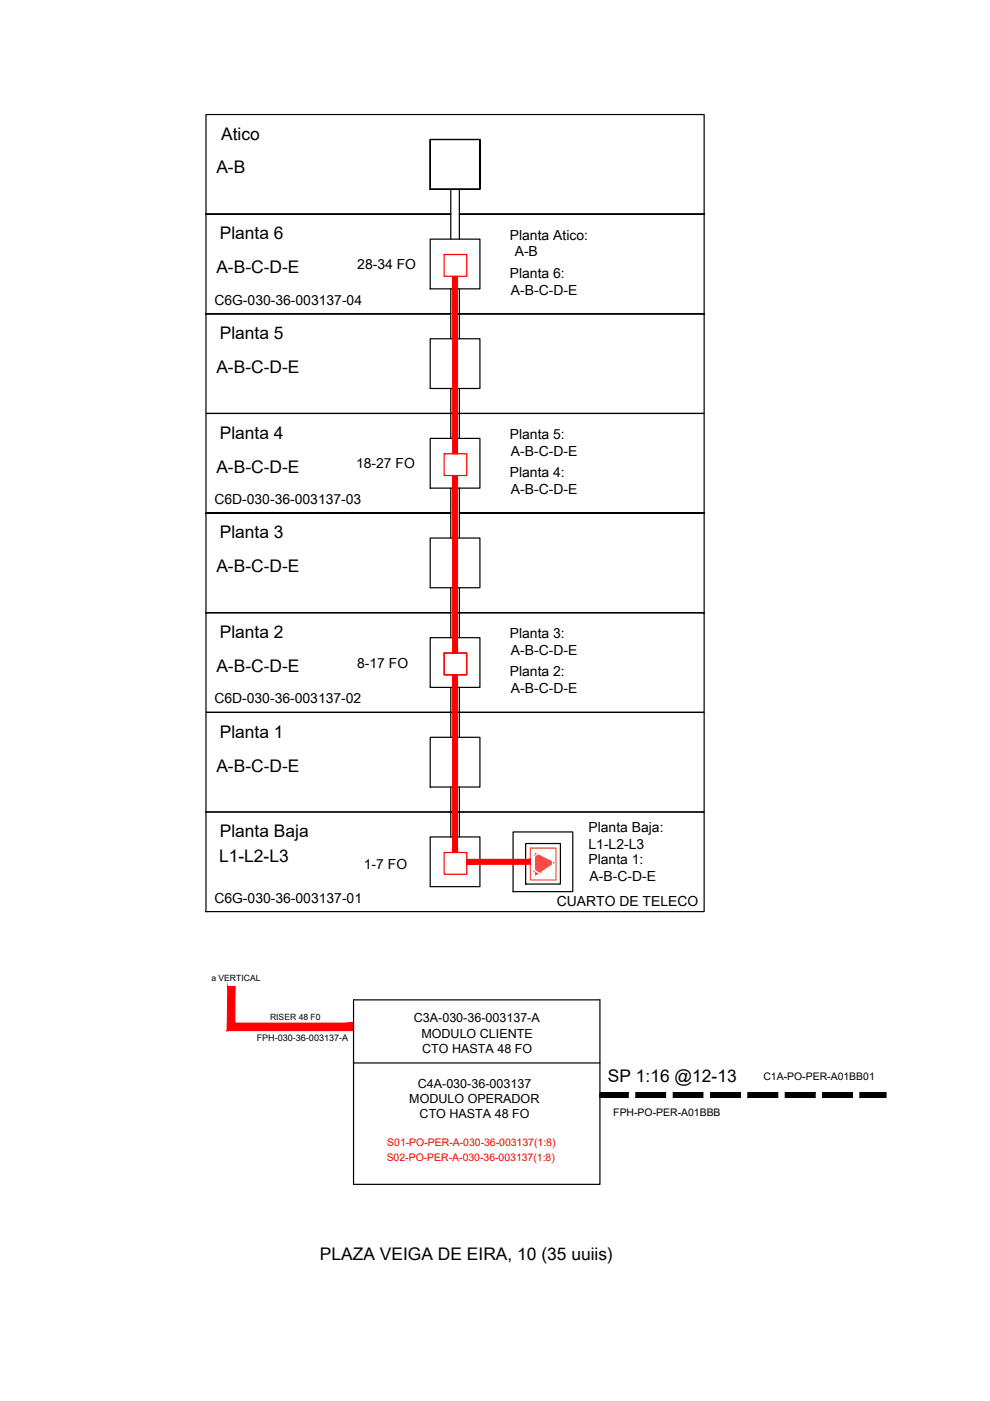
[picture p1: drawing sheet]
<svg xmlns="http://www.w3.org/2000/svg" width="210mm" height="297mm" viewBox="0 0 210 297" stroke-linecap="round" stroke-linejoin="round" font-family="sans-serif">
<!-- layer: 0 -->
<g fill="none" stroke="#000" stroke-width=".25">
<path d="M43.7 24.3h105.6v21.1h-51.9h51.9v21.1h-52.8h52.8v21.2h-105.6v-21.2h51.9h-51.9v-21.1h51.9h-51.9zM91.2 29.6h10.6v10.5h-10.6h10.6v-10.5h-10.6v10.5zM91.2 50.7h10.6v10.5h-10.6zM95.6 40.1v10.6M97.4 40.1v10.6M91.2 71.8h10.6v10.6h-10.6zM95.6 61.2v10.6M97.4 61.2v10.6M43.7 87.7h105.6v21.1h-51.9h51.9v21.1h-52.8h52.8v21.1h-105.6v-21.1h51.9h-51.9v-21.1h51.9h-51.9zM91.2 92.9h10.6v10.6h-10.6zM95.6 82.4v10.5M97.4 82.4v10.5"/>
<path d="M91.2 114.1h10.6v10.5h-10.6zM95.6 103.5v10.6M97.4 103.5v10.6M91.2 135.2h10.6v10.5h-10.6zM95.6 124.6v10.6M97.4 124.6v10.6M43.7 151h105.6v21.2h-105.6zM91.2 156.3h10.6v10.6h-10.6zM95.6 145.7v10.6M97.4 145.7v10.6M43.7 172.2h105.6v21.1h-105.6zM91.2 177.4h10.6v10.6h-10.6z"/>
<path d="M95.6 166.9v10.5M97.4 166.9v10.5M108.8 176.4h12.6v12.6h-12.6zM111.4 178.8h7.4v8.6h-7.4zM43.7 193.3h.1M75 225.4h52.2M127.2 232.2v18.9h-52.2v-39.1h52.2v20.4"/>
</g>
<path d="M112.5 179.8h5.4v6.8h-5.4zM113.6 181l3.7 1.9-3.7 2.5z" fill="none" stroke="#f26722" stroke-width=".25"/>
<g fill="#f26722" stroke="#f26722" stroke-width=".21">
<path d="M113.6 181.4l.3-.2 .4 .2z"/>
<path d="M117.1 182.8l.2 .1z"/>
<path d="M117.1 182.9h.2l-.2 .1z"/>
<path d="M113.6 184.7l.2 .2h-.2z"/>
<path d="M113.6 184.7h1l-.2 .2z"/>
<path d="M113.6 184.9l.5 .2z"/>
<path d="M113.6 181l.3 .2h-.3zM113.6 181.2v.2l.3-.2z"/>
<path d="M113.6 181.4l3.5 1.4-2.8-1.4zM113.6 181.4l3.5 1.4h-3.5z"/>
<path d="M113.6 182.8l3.5 .2v-.2zM113.6 182.8l3.5 .2h-3.5z"/>
<path d="M113.6 183l1 1.7 2.5-1.7zM113.6 183l1 1.7h-1z"/>
<path d="M113.6 184.7l.2 .2h.6zM113.8 184.9h.6l-.3 .2z"/>
<path d="M113.6 184.9v.2h.5zM113.6 185.1h.5l-.5 .3z"/>
</g>
<g fill="none" stroke="#fff" stroke-width=".25">
<path d="M75 225.2h52.2"/>
<circle cx="115" cy="183" r="2.18"/>
</g>
<path d="M94.2 54h4.8v4.6h-4.8zM94.2 96.2h4.8v4.6h-4.8zM94.2 138.5h4.8v4.6h-4.8zM94.2 180.7h4.8v4.7h-4.8z" fill="none" stroke="#f00" stroke-width=".25"/>
<g fill="#f00" stroke="#f00" stroke-width=".21">
<path d="M99 182.2v1l13.5-1zM99 183.2l13.5-1v1z"/>
<path d="M96 143.1v37.6h1zM96 143.1h1v37.6z"/>
<path d="M48.2 218.5h26.7v-1.6zM48.2 218.5l1.6-1.6h25.1zM48.3 209.2l-.1 9.3 1.6-1.6zM48.3 209.2h1.6l-.1 7.7z"/>
<path d="M96 100.8v37.7h1zM96 100.8h1v37.7z"/>
<path d="M96 58.6v37.6h1zM96 58.6h1v37.6z"/>
</g>
<g fill="#000" stroke="#000" stroke-width=".21">
<path d="M127.2 231.6v1.1l6-1.1zM127.2 232.7l6-1.1v1.1z"/>
<path d="M134.8 231.6v1.1l6.3-1.1zM134.8 232.7l6.3-1.1v1.1z"/>
<path d="M142.7 231.6v1.1l6.3-1.1zM142.7 232.7l6.3-1.1v1.1z"/>
<path d="M150.7 231.6v1.1l6.3-1.1zM150.7 232.7l6.3-1.1v1.1z"/>
<path d="M158.6 231.6v1.1l6.3-1.1zM158.6 232.7l6.3-1.1v1.1z"/>
<path d="M166.5 231.6v1.1l6.3-1.1zM166.5 232.7l6.3-1.1v1.1z"/>
<path d="M174.4 231.6v1.1l6.3-1.1zM174.4 232.7l6.3-1.1v1.1z"/>
<path d="M182.3 232.7h5.6v-1.1zM182.3 231.6h5.6l-5.6 1.1z"/>
</g>
<g font-size="3.7">
<text x="46.9" y="29.6">Atico</text>
<text x="45.9" y="36.8">A-B</text>
<text x="46.6" y="50.7">Planta 6</text>
<text x="45.9" y="57.9">A-B-C-D-E</text>
<text x="46.6" y="71.9">Planta 5</text>
<text x="45.9" y="79.1">A-B-C-D-E</text>
<text x="46.6" y="93">Planta 4</text>
<text x="45.9" y="100.2">A-B-C-D-E</text>
<text x="46.6" y="114.1">Planta 3</text>
<text x="45.9" y="121.3">A-B-C-D-E</text>
<text x="46.6" y="135.2">Planta 2</text>
<text x="45.9" y="142.5">A-B-C-D-E</text>
<text x="46.6" y="156.4">Planta 1</text>
<text x="45.9" y="163.6">A-B-C-D-E</text>
<text x="46.6" y="177.5">Planta Baja</text>
<text x="46.5" y="182.9">L1-L2-L3</text>
<text x="128.9" y="229.4">SP 1:16 @12-13</text>
<text x="67.8" y="267.2">PLAZA VEIGA DE EIRA, 10 (35 uuiis)</text>
</g>
<g font-size="3">
<text x="108.1" y="50.8">Planta Atico:</text>
<text x="75.8" y="57">28-34 FO</text>
<text x="108.1" y="58.9">Planta 6:</text>
<text x="109.1" y="54.3">A-B</text>
<text x="45.5" y="64.6">C6G-030-36-003137-04</text>
<text x="108.3" y="62.5">A-B-C-D-E</text>
<text x="108.1" y="93.1">Planta 5:</text>
<text x="75.5" y="99.3">18-27 FO</text>
<text x="108.1" y="101.2">Planta 4:</text>
<text x="108.3" y="96.6">A-B-C-D-E</text>
<text x="45.5" y="106.9">C6D-030-36-003137-03</text>
<text x="108.3" y="104.7">A-B-C-D-E</text>
<text x="108.1" y="135.3">Planta 3:</text>
<text x="75.7" y="141.5">8-17 FO</text>
<text x="108.1" y="143.4">Planta 2:</text>
<text x="108.3" y="138.9">A-B-C-D-E</text>
<text x="45.5" y="149.1">C6D-030-36-003137-02</text>
<text x="108.3" y="147">A-B-C-D-E</text>
<text x="124.8" y="176.4">Planta Baja:</text>
<text x="124.8" y="179.9">L1-L2-L3</text>
<text x="77.2" y="184.3">1-7 FO</text>
<text x="124.8" y="183.3">Planta 1:</text>
<text x="45.5" y="191.4">C6G-030-36-003137-01</text>
<text x="125" y="186.8">A-B-C-D-E</text>
<text x="118.1" y="192.2">CUARTO DE TELECO</text>
</g>
<g font-size="2.7">
<text x="87.7" y="216.8">C3A-030-36-003137-A</text>
<text x="89.4" y="220">MODULO CLIENTE</text>
<text x="89.5" y="223.2">CTO HASTA 48 FO</text>
<text x="86.8" y="233.8">MODULO OPERADOR</text>
<text x="88.6" y="230.7">C4A-030-36-003137</text>
<text x="89" y="237.1">CTO HASTA 48 FO</text>
</g>
<g font-size="2.2">
<text x="161.9" y="229">C1A-PO-PER-A01BB01</text>
<text x="130" y="236.7">FPH-PO-PER-A01BBB</text>
</g>
<g font-size="2.2" fill="#f00">
<text x="82.1" y="243.1">S01-PO-PER-A-030-36-003137(1:8)</text>
<text x="82" y="246.2">S02-PO-PER-A-030-36-003137(1:8)</text>
</g>
<text font-size="1.9" x="54.4" y="220.8">FPH-030-36-003137-A</text>
<g font-size="1.8">
<text x="44.8" y="208.1">a VERTICAL</text>
<text x="57.3" y="216.2">RISER 48 F0</text>
</g>
</svg>
